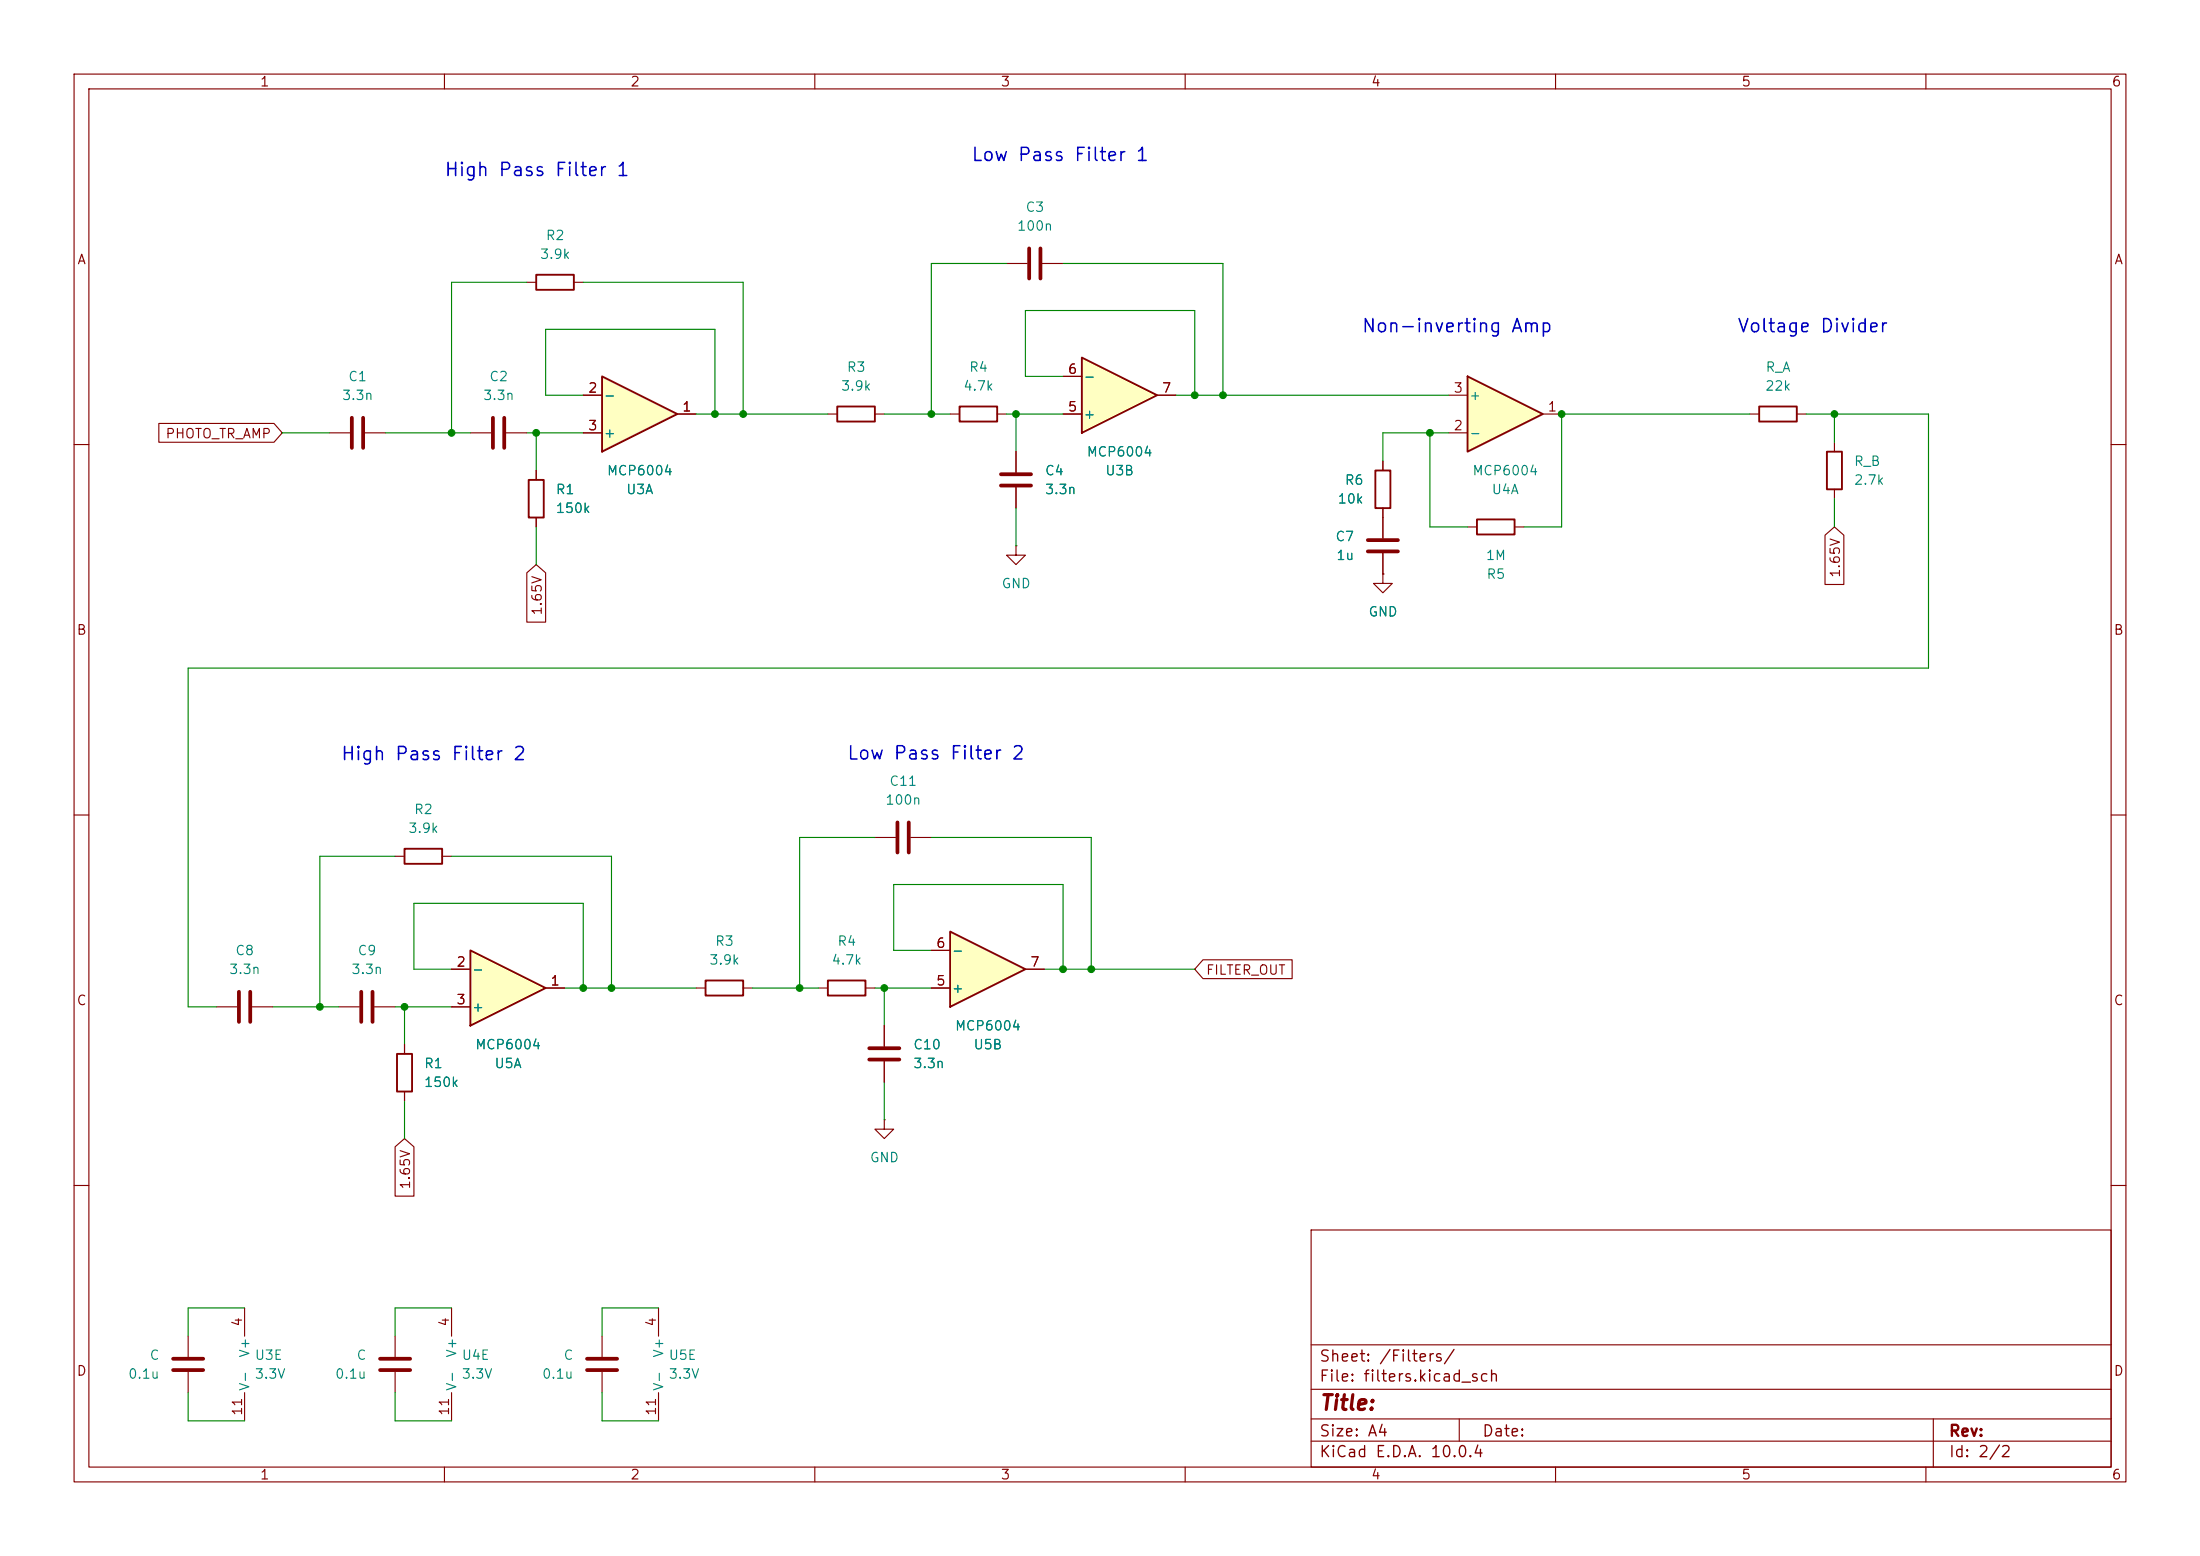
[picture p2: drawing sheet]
<svg xmlns="http://www.w3.org/2000/svg" width="297mm" height="210mm" viewBox="0 0 297 210" stroke-linecap="round" stroke-linejoin="round" font-family="sans-serif">
<g fill="none" stroke="#840000" stroke-width=".15">
<path d="M10 10h277v190h-277zM12 12h273v186h-273zM60 10v2M110 10v2M160 10v2M210 10v2M260 10v2M135.9 35.6h2.8M140.7 35.6h2.8M10 60h2M137.2 61v2.8M137.2 65.8v2.8"/>
<path d="M285 60h2M10 110h2M285 110h2M10 160h2M61 176.5v3.8M177 166h108v32h-108zM285 160h2M60 198v2M61 188v3.8M81.3 180.3v2.8M81.3 185.2v2.8M110 198v2"/>
<path d="M160 198v2M177 194.5h108M177 191.5h108M177 187.5h108M177 181.5h108M197 191.5v3M210 198v2M260 198v2M261 191.5v6.5"/>
</g>
<path d="M138.9 33.5v4.1M140.5 33.5v4.1M135.1 64h4.1M135.1 65.5h4.1M79.2 183.4h4.1M79.2 184.9h4.1" fill="none" stroke="#840000" stroke-width=".51"/>
<path d="M146 48.3l10.2 5-10.2 5.1z" fill="#ffffc2"/>
<path d="M129.5 54.9h5.1v2h-5.1zM146 48.3l10.2 5-10.2 5.1zM111.8 132.3h5v2.1h-5z" fill="none" stroke="#840000" stroke-width=".25"/>
<path d="M44.4 58.4h2.8M49.3 58.4h2.8M63.5 58.4h2.8M68.3 58.4h2.8M128.3 55.9h1.2M134.6 55.9h1.3M143.5 55.9h2.5M143.5 50.8h2.5M156.2 53.3h2.5M110.5 133.4h1.3M116.8 133.4h1.3" fill="none" stroke="#840000" stroke-width=".15"/>
<path d="M47.5 56.4v4.1M49 56.4v4.1M66.5 56.4v4.1M68.1 56.4v4.1" fill="none" stroke="#840000" stroke-width=".51"/>
<path d="M81.3 50.8l10.1 5.1-10.1 5.1z" fill="#ffffc2"/>
<path d="M81.3 50.8l10.1 5.1-10.1 5.1z" fill="none" stroke="#840000" stroke-width=".25"/>
<path d="M78.7 53.3h2.6M78.7 58.4h2.6M91.4 55.9h2.6" fill="none" stroke="#840000" stroke-width=".15"/>
<path d="M128.3 125.7l10.1 5.1-10.1 5.1z" fill="#ffffc2"/>
<path d="M113 54.9h5.1v2h-5.1zM237.5 54.9h5.1v2h-5.1zM71.4 64.8h2v5.1h-2zM185.7 63.5h2v5.1h-2zM199.4 70.1h5.1v2h-5.1zM246.6 61h2.1v5h-2.1zM95.2 132.3h5.1v2.1h-5.1zM128.3 125.7l10.1 5.1-10.1 5.1zM53.6 142.2h2v5.1h-2z" fill="none" stroke="#840000" stroke-width=".25"/>
<g fill="none" stroke="#840000" stroke-width=".15">
<path d="M111.8 55.9h1.2M118.1 55.9h1.3M236.2 55.9h1.3M242.6 55.9h1.2M247.6 59.7v1.3M72.4 63.5v1.3M72.4 69.9v1.2M137.2 73.7v1.2h1.2l-1.2 1.3-1.3-1.3h1.3M137.2 73.7h.1M186.7 77.5v1.2h1.3l-1.3 1.3-1.3-1.3h1.3M186.7 77.5h.1M186.7 62.2v1.3"/>
<path d="M186.7 68.6v4M186.7 74.7v2.8M198.1 71.1h1.3M204.5 71.1h1.2M247.6 66v1.3M29.2 135.9h2.8M34 135.9h2.8M94 133.4h1.2M100.3 133.4h1.3M119.4 138.4v2.8M125.7 133.4h2.6M125.7 128.3h2.6"/>
<path d="M138.4 130.8h2.6M54.6 141v1.2M54.6 147.3v1.3M119.4 151.1v1.3h1.2l-1.2 1.3-1.3-1.3h1.3M119.4 151.1h.1M119.4 143.3v2.8M88.9 176.5v3.8M88.9 188v3.8"/>
</g>
<path d="M184.7 72.9h4M184.7 74.4h4M32.3 133.9v4M33.8 133.9v4M117.3 141.5h4.1M117.3 143h4.1" fill="none" stroke="#840000" stroke-width=".51"/>
<path d="M198.1 50.8l10.2 5.1-10.2 5.1z" fill="#ffffc2"/>
<path d="M198.1 50.8l10.2 5.1-10.2 5.1z" fill="none" stroke="#840000" stroke-width=".25"/>
<path d="M195.6 58.4h2.5M195.6 53.3h2.5M208.3 55.9h2.5" fill="none" stroke="#840000" stroke-width=".15"/>
<path d="M63.5 128.3l10.2 5.1-10.2 5z" fill="#ffffc2"/>
<path d="M72.4 37.1h5.1v2h-5.1zM54.6 114.6h5.1v2h-5.1zM63.5 128.3l10.2 5.1-10.2 5z" fill="none" stroke="#840000" stroke-width=".25"/>
<g fill="none" stroke="#840000" stroke-width=".15">
<path d="M71.1 38.1h1.3M77.5 38.1h1.2M21.4 57.1h15.6l1.1 1.3-1.1 1.3h-15.6zM78.7 53.3h2.6M78.7 58.4h2.6M91.4 55.9h2.6M143.5 55.9h2.5M143.5 50.8h2.5M156.2 53.3h2.5M71.1 77.3l1.3-1.1 1.3 1.1v6.7h-2.6zM72.4 63.5v1.3M72.4 69.9v1.2"/>
<path d="M137.2 61v2.8M137.2 65.8v2.8M186.7 77.5h.1M186.7 62.2v1.3M186.7 68.6v4M186.7 74.7v2.8M246.4 72.2l1.2-1.1 1.3 1.1v6.7h-2.5zM53.3 115.6h1.3M59.7 115.6h1.3M118.1 113h2.8M122.9 113h2.8M45.7 135.9h2.8"/>
<path d="M50.5 135.9h2.8M61 130.8h2.5M61 135.9h2.5M73.7 133.4h2.5M119.4 138.4v2.8M125.7 133.4h2.6M125.7 128.3h2.6M138.4 130.8h2.6M162.4 129.5h12v2.6h-12l-1.1-1.3zM53.3 154.8l1.3-1.1 1.3 1.1v6.6h-2.6zM54.6 141v1.2M54.6 147.3v1.3"/>
<path d="M119.4 143.3v2.8M33 176.5v3.8M25.4 180.3v2.8M25.4 185.2v2.8M33 188v3.8M53.3 180.3v2.8M53.3 185.2v2.8"/>
</g>
<path d="M121.2 111v4.1M122.7 111v4.1M48.8 133.9v4M50.3 133.9v4M23.4 183.4h4M23.4 184.9h4M51.3 183.4h4.1M51.3 184.9h4.1" fill="none" stroke="#840000" stroke-width=".51"/>
<g fill="none" stroke="#008400" stroke-width=".15">
<path d="M71.1 38.1h-10.1v20.3M78.7 38.1h21.6v17.8M135.9 35.6h-10.2v20.3M143.5 35.6h21.6v17.7M38.1 58.4h6.3M52.1 58.4h11.4M71.1 58.4h7.6M72.4 58.4v5.1M78.7 53.3h-5v-8.8h22.8v11.4M94 55.9h17.8M119.4 55.9h8.9M135.9 55.9h7.6"/>
<path d="M137.2 55.9v5.1M143.5 50.8h-5.1v-8.9h22.9v11.4M158.7 53.3h36.9M193 58.4v12.7h5.1M195.6 58.4h-8.9v3.8M236.2 55.9h-25.4v15.2h-5.1M243.8 55.9h16.5v34.3h-234.9v45.7h3.8M247.6 55.9v3.8M72.4 71.1v5.1M137.2 68.6v5.1M247.6 67.3v3.8M53.3 115.6h-10.1v20.3"/>
<path d="M61 115.6h21.5v17.8M118.1 113h-10.2v20.4M125.7 113h21.6v17.8M36.8 135.9h8.9M53.3 135.9h7.7M54.6 135.9v5.1M61 130.8h-5.1v-8.9h22.8v11.5M76.2 133.4h17.8M101.6 133.4h8.9M118.1 133.4h7.6M119.4 133.4v5M125.7 128.3h-5.1v-8.9h22.9v11.4"/>
<path d="M141 130.8h20.3M54.6 148.6v5.1M119.4 146.1v5M33 176.5h-7.6v3.8M61 176.5h-7.7v3.8M88.9 176.5h-7.6v3.8M25.4 188v3.8h7.6M53.3 188v3.8h7.7M81.3 188v3.8h7.6"/>
</g>
<g fill="#008400" stroke="#008400" stroke-width=".14">
<circle cx="54.6" cy="135.9" r=".46"/>
<circle cx="107.9" cy="133.4" r=".46"/>
<circle cx="119.4" cy="133.4" r=".46"/>
<circle cx="82.5" cy="133.4" r=".46"/>
<circle cx="78.7" cy="133.4" r=".46"/>
<circle cx="43.2" cy="135.9" r=".46"/>
<circle cx="61" cy="58.4" r=".46"/>
<circle cx="96.5" cy="55.9" r=".46"/>
<circle cx="100.3" cy="55.9" r=".46"/>
<circle cx="72.4" cy="58.4" r=".46"/>
<circle cx="210.8" cy="55.9" r=".46"/>
<circle cx="193" cy="58.4" r=".46"/>
<circle cx="247.6" cy="55.9" r=".46"/>
<circle cx="125.7" cy="55.9" r=".46"/>
<circle cx="165.1" cy="53.3" r=".46"/>
<circle cx="147.3" cy="130.8" r=".46"/>
<circle cx="161.3" cy="53.3" r=".46"/>
<circle cx="137.2" cy="55.9" r=".46"/>
<circle cx="143.5" cy="130.8" r=".46"/>
</g>
<text font-size="2" fill="#840000" x="178" y="190.8">Title:</text>
<g font-size="1.8" fill="#0000c2">
<text x="131" y="22.2">Low Pass Filter 1</text>
<text x="59.9" y="24.2">High Pass Filter 1</text>
<text x="183.7" y="45.3">Non-inverting Amp</text>
<text x="234.4" y="45.3">Voltage Divider</text>
<text x="45.9" y="103.1">High Pass Filter 2</text>
<text x="114.2" y="103">Low Pass Filter 2</text>
</g>
<g font-size="1.5" fill="#840000">
<text x="178" y="184.2">Sheet: /Filters/</text>
<text x="178" y="186.9">File: filters.kicad_sch</text>
<text x="178" y="197.1">KiCad E.D.A. 10.0.4</text>
<text x="178" y="194.3">Size: A4</text>
<text x="200" y="194.3">Date:</text>
<text x="263" y="194.3">Rev:</text>
<text x="263" y="197.1">Id: 2/2</text>
</g>
<g font-size="1.3" fill="#840000">
<text x="35" y="12">1</text>
<text x="85" y="12">2</text>
<text x="135" y="12">3</text>
<text x="185" y="12">4</text>
<text x="235" y="12">5</text>
<text x="285" y="12">6</text>
<text x="10.3" y="36">A</text>
<text x="285.3" y="36">A</text>
<text x="79.3" y="53.3">2</text>
<text x="144.1" y="50.8">6</text>
<text x="156.8" y="53.3">7</text>
<text x="196.1" y="53.3">3</text>
<text x="22.3" y="59.5">PHOTO_TR_AMP</text>
<text x="79.3" y="58.4">3</text>
<text x="92" y="55.9">1</text>
<text x="144.1" y="55.9">5</text>
<text x="196.1" y="58.4">2</text>
<text x="208.8" y="55.9">1</text>
<text x="73.5" y="83.2" transform="rotate(-90 73.5 83.2)">1.65V</text>
<text x="248.7" y="78.1" transform="rotate(-90 248.7 78.1)">1.65V</text>
<text x="10.3" y="86">B</text>
<text x="285.3" y="86">B</text>
<text x="61.5" y="130.8">2</text>
<text x="126.3" y="128.2">6</text>
<text x="139" y="130.8">7</text>
<text x="162.7" y="131.9">FILTER_OUT</text>
<text x="10.3" y="136">C</text>
<text x="61.5" y="135.9">3</text>
<text x="74.2" y="133.3">1</text>
<text x="126.3" y="133.3">5</text>
<text x="285.3" y="136">C</text>
<text x="55.7" y="160.6" transform="rotate(-90 55.7 160.6)">1.65V</text>
<text x="33" y="179.1" transform="rotate(-90 33 179.1)">4</text>
<text x="60.9" y="179.1" transform="rotate(-90 60.9 179.1)">4</text>
<text x="88.9" y="179.1" transform="rotate(-90 88.9 179.1)">4</text>
<text x="10.3" y="186">D</text>
<text x="285.3" y="186">D</text>
<text x="33" y="191.2" transform="rotate(-90 33 191.2)">11</text>
<text x="60.9" y="191.2" transform="rotate(-90 60.9 191.2)">11</text>
<text x="88.9" y="191.2" transform="rotate(-90 88.9 191.2)">11</text>
<text x="35" y="200">1</text>
<text x="85" y="200">2</text>
<text x="135" y="200">3</text>
<text x="185" y="200">4</text>
<text x="235" y="200">5</text>
<text x="285" y="200">6</text>
</g>
<g font-size="1.3" fill="#008484">
<text x="138.4" y="28.9">C3</text>
<text x="72.8" y="35.3">3.9k</text>
<text x="73.6" y="32.7">R2</text>
<text x="137.2" y="31.5">100n</text>
<text x="46.9" y="51.8">C1</text>
<text x="66" y="51.8">C2</text>
<text x="113.4" y="53">3.9k</text>
<text x="114.2" y="50.5">R3</text>
<text x="130" y="53">4.7k</text>
<text x="130.7" y="50.5">R4</text>
<text x="146.2" y="51.8">-</text>
<text x="238.2" y="53">22k</text>
<text x="238.3" y="50.5">R_A</text>
<text x="46.1" y="54.3">3.3n</text>
<text x="65.1" y="54.3">3.3n</text>
<text x="81.4" y="54.3">-</text>
<text x="81.4" y="59.4">+</text>
<text x="146.2" y="56.9">+</text>
<text x="198.2" y="59.4">-</text>
<text x="198.2" y="54.3">+</text>
<text x="81.8" y="64.5">MCP6004</text>
<text x="141" y="64.5">C4</text>
<text x="146.6" y="61.9">MCP6004</text>
<text x="149.1" y="64.5">U3B</text>
<text x="181.5" y="65.7">R6</text>
<text x="198.7" y="64.5">MCP6004</text>
<text x="250.2" y="65.7">2.7k</text>
<text x="250.2" y="63.2">R_B</text>
<text x="74.9" y="67">R1</text>
<text x="74.9" y="69.6">150k</text>
<text x="84.4" y="67">U3A</text>
<text x="141" y="67">3.3n</text>
<text x="180.5" y="68.3">10k</text>
<text x="201.3" y="67">U4A</text>
<text x="180.2" y="73.4">C7</text>
<text x="180.3" y="75.9">1u</text>
<text x="200.5" y="75.9">1M</text>
<text x="135.1" y="79.7">GND</text>
<text x="184.7" y="83.5">GND</text>
<text x="200.6" y="78.4">R5</text>
<text x="120" y="106.4">C11</text>
<text x="55" y="112.7">3.9k</text>
<text x="55.8" y="110.2">R2</text>
<text x="119.4" y="108.9">100n</text>
<text x="30.8" y="131.8">3.3n</text>
<text x="31.7" y="129.2">C8</text>
<text x="47.3" y="131.8">3.3n</text>
<text x="48.2" y="129.2">C9</text>
<text x="63.6" y="131.8">-</text>
<text x="95.7" y="130.5">3.9k</text>
<text x="96.4" y="128">R3</text>
<text x="112.2" y="130.5">4.7k</text>
<text x="113" y="128">R4</text>
<text x="128.4" y="129.2">-</text>
<text x="63.6" y="136.9">+</text>
<text x="128.4" y="134.3">+</text>
<text x="64.1" y="141.9">MCP6004</text>
<text x="123.2" y="141.9">C10</text>
<text x="128.8" y="139.4">MCP6004</text>
<text x="131.3" y="141.9">U5B</text>
<text x="57.2" y="144.5">R1</text>
<text x="57.2" y="147">150k</text>
<text x="66.7" y="144.5">U5A</text>
<text x="123.2" y="144.5">3.3n</text>
<text x="117.3" y="157.2">GND</text>
<text x="20.1" y="183.9">C</text>
<text x="34" y="183.3" transform="rotate(-90 34 183.3)">V+</text>
<text x="34.3" y="183.9">U3E</text>
<text x="48" y="183.9">C</text>
<text x="61.9" y="183.3" transform="rotate(-90 61.9 183.3)">V+</text>
<text x="62.2" y="183.9">U4E</text>
<text x="76" y="183.9">C</text>
<text x="89.9" y="183.3" transform="rotate(-90 89.9 183.3)">V+</text>
<text x="90.2" y="183.9">U5E</text>
<text x="17.2" y="186.4">0.1u</text>
<text x="34" y="187.8" transform="rotate(-90 34 187.8)">V-</text>
<text x="34.3" y="186.4">3.3V</text>
<text x="45.1" y="186.4">0.1u</text>
<text x="61.9" y="187.8" transform="rotate(-90 61.9 187.8)">V-</text>
<text x="62.2" y="186.4">3.3V</text>
<text x="73.1" y="186.4">0.1u</text>
<text x="89.9" y="187.8" transform="rotate(-90 89.9 187.8)">V-</text>
<text x="90.2" y="186.4">3.3V</text>
</g>
</svg>
